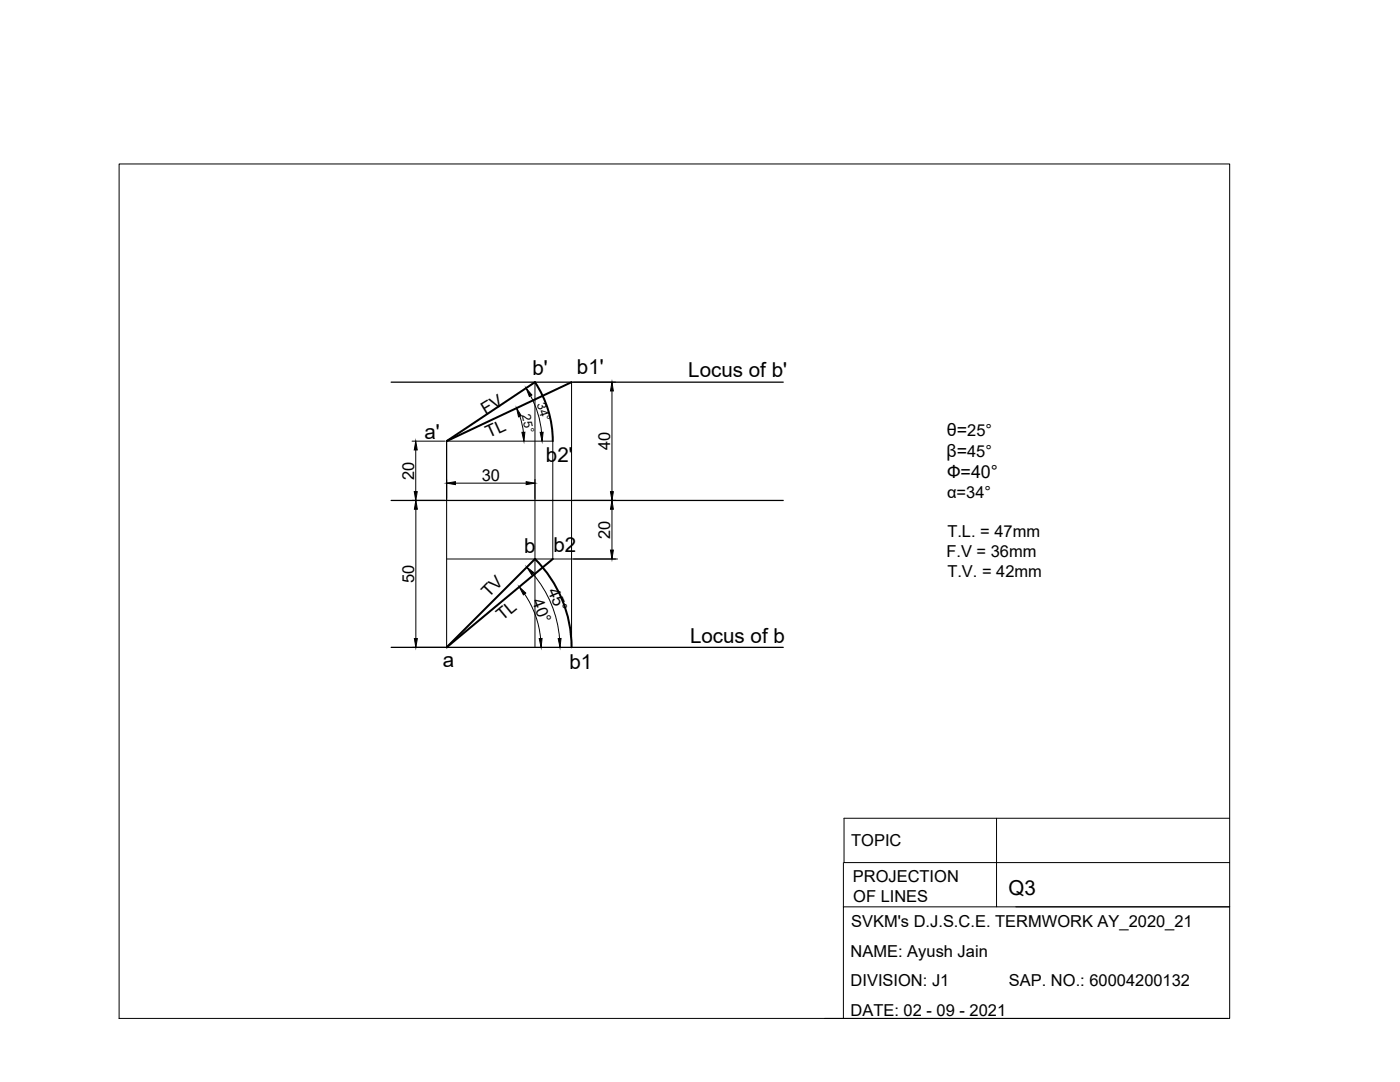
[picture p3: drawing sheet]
<svg xmlns="http://www.w3.org/2000/svg" width="279mm" height="216mm" viewBox="0 0 279 216" stroke-linecap="round" stroke-linejoin="round" font-family="sans-serif">
<!-- layer: TEMPLATE -->
<path d="M23.8 32.7h221.6v170.5h-221.6zM168.3 172.1v8.8M198.9 163.3v17.6M245.4 163.3h-77v8.8h77M202.7 180.9h42.7h-77.1v22.3M164.5 203.2h80.5" fill="none" stroke="#000" stroke-width=".2"/>
<!-- layer: centre -->
<path d="M106.8 76.3v52.9M114.1 76.3v52.9M89.1 88v11.8v-11.8M89.1 99.8v29.4M89.1 88h21.2v23.5M89.1 111.5h34.1" fill="none" stroke="#000" stroke-width=".2"/>
<!-- layer: Object -->
<path d="M114.1 76.3l-25 11.7 17.7-11.7a21.2 21.2 0 0 1 3.5 11.7M106.8 111.5a24.9 24.9 0 0 1 7.3 17.7M106.8 111.5l-17.7 17.7 21.2-17.7" fill="none" stroke="#000" stroke-width=".4"/>
<!-- layer: 0 -->
<path d="M78.1 76.3h78.2M78.1 99.9h78.2M78.1 129.2h78.2" fill="none" stroke="#000" stroke-width=".25"/>
<!-- layer: dimension -->
<g fill="none" stroke="#000" stroke-width=".2">
<path d="M105.9 79a19 19 0 0 1 2.2 7.3M114.4 76.3h8.5M122.1 78v20.1M82.2 88h6.6M82.2 99.9h6.6M83 89.8v8.3M89.1 95.7v3.8M90.9 96.4h14.1M103.7 83.1l.8 3.2M106.8 95.7v3.8M114.4 99.9h8.5M83 101.6v25.8"/>
<path d="M104.7 118.5a18.8 18.8 0 0 1 3.2 8.9M106.3 114.5a22.6 22.6 0 0 1 5.4 12.9M114.4 111.5h8.5M122.1 101.6v8.2M82.3 129.2h6.5"/>
</g>
<g fill="#000" stroke="#000" stroke-width=".2">
<path d="M105 77.4l1.2 1.4-.6 .3zM122.1 76.3l.3 1.7h-.6zM83 88l.3 1.8h-.6zM82.7 98.1h.6l-.3 1.8zM89.1 96.4l1.8-.3v.6zM103.1 81.4l.9 1.6-.5 .2zM104.2 86.3l.6-.1-.2 1.8zM105 96.1l1.8 .3-1.8 .3zM107.8 86.3l.6-.1-.2 1.8zM121.8 98.1h.6l-.3 1.8zM83 99.9l.3 1.7h-.6zM103.6 117.1l1.3 1.2-.4 .4z"/>
<path d="M105.1 113.2l1.5 1.1-.5 .4zM122.1 99.9l.3 1.7h-.6zM121.8 109.8h.6l-.3 1.7zM82.7 127.4h.6l-.3 1.8zM107.6 127.4h.6l-.2 1.8zM111.4 127.4h.6l-.2 1.8z"/>
</g>
<g font-size="4.1">
<text x="106.3" y="74.8">b'</text>
<text x="115.1" y="74.6">b1'</text>
<text x="137.4" y="75.3">Locus of b'</text>
<text x="84.7" y="87.6">a'</text>
<text x="108.9" y="92.2">b2'</text>
<text x="104.6" y="110.4">b</text>
<text x="110.4" y="110.2">b2</text>
<text x="137.7" y="128.3">Locus of b</text>
<text x="88.4" y="133">a</text>
<text x="113.6" y="133.6">b1</text>
<text x="201.3" y="178.5">Q3</text>
</g>
<g font-size="3.6">
<text x="189" y="86.9">θ=25°</text>
<text x="188.9" y="91.1">β=45°</text>
<text x="189" y="95.3">Ф=40°</text>
</g>
<g font-size="3.4">
<text x="96.9" y="82.8" transform="rotate(-31 96.9 82.8)">FV</text>
<text x="97.6" y="87.5" transform="rotate(-25 97.6 87.5)">TL</text>
<text x="97.5" y="119.4" transform="rotate(-46 97.5 119.4)">TV</text>
<text x="100.3" y="124" transform="rotate(-40 100.3 124)">TL</text>
</g>
<g font-size="3.3">
<text x="121.8" y="89.8" transform="rotate(-90 121.8 89.8)">40</text>
<text x="82.6" y="95.7" transform="rotate(-90 82.6 95.7)">20</text>
<text x="96.1" y="96.1">30</text>
<text x="189" y="99.3">α=34°</text>
<text x="121.8" y="107.5" transform="rotate(-90 121.8 107.5)">20</text>
<text x="189.1" y="107.2">T.L. = 47mm</text>
<text x="188.9" y="111.1">F.V = 36mm</text>
<text x="82.7" y="116.3" transform="rotate(-90 82.7 116.3)">50</text>
<text x="106.1" y="119.9" transform="rotate(68 106.1 119.9)">40°</text>
<text x="109.2" y="117.8" transform="rotate(67 109.2 117.8)">45°</text>
<text x="189.1" y="115">T.V. = 42mm</text>
<text x="169.9" y="168.7">TOPIC</text>
<text x="170.2" y="176">PROJECTION</text>
<text x="170.3" y="179.9">OF LINES</text>
<text x="169.9" y="184.9">SVKM's D.J.S.C.E. TERMWORK AY_2020_21</text>
<text x="169.8" y="190.9">NAME: Ayush Jain</text>
<text x="169.8" y="196.8">DIVISION: J1</text>
<text x="201.3" y="196.8">SAP. NO.: 60004200132</text>
<text x="169.8" y="202.7">DATE: 02 - 09 - 2021</text>
</g>
<g font-size="2.5">
<text x="104.1" y="82.9" transform="rotate(78 104.1 82.9)">25°</text>
<text x="107.1" y="80.6" transform="rotate(73 107.1 80.6)">34°</text>
</g>
</svg>
